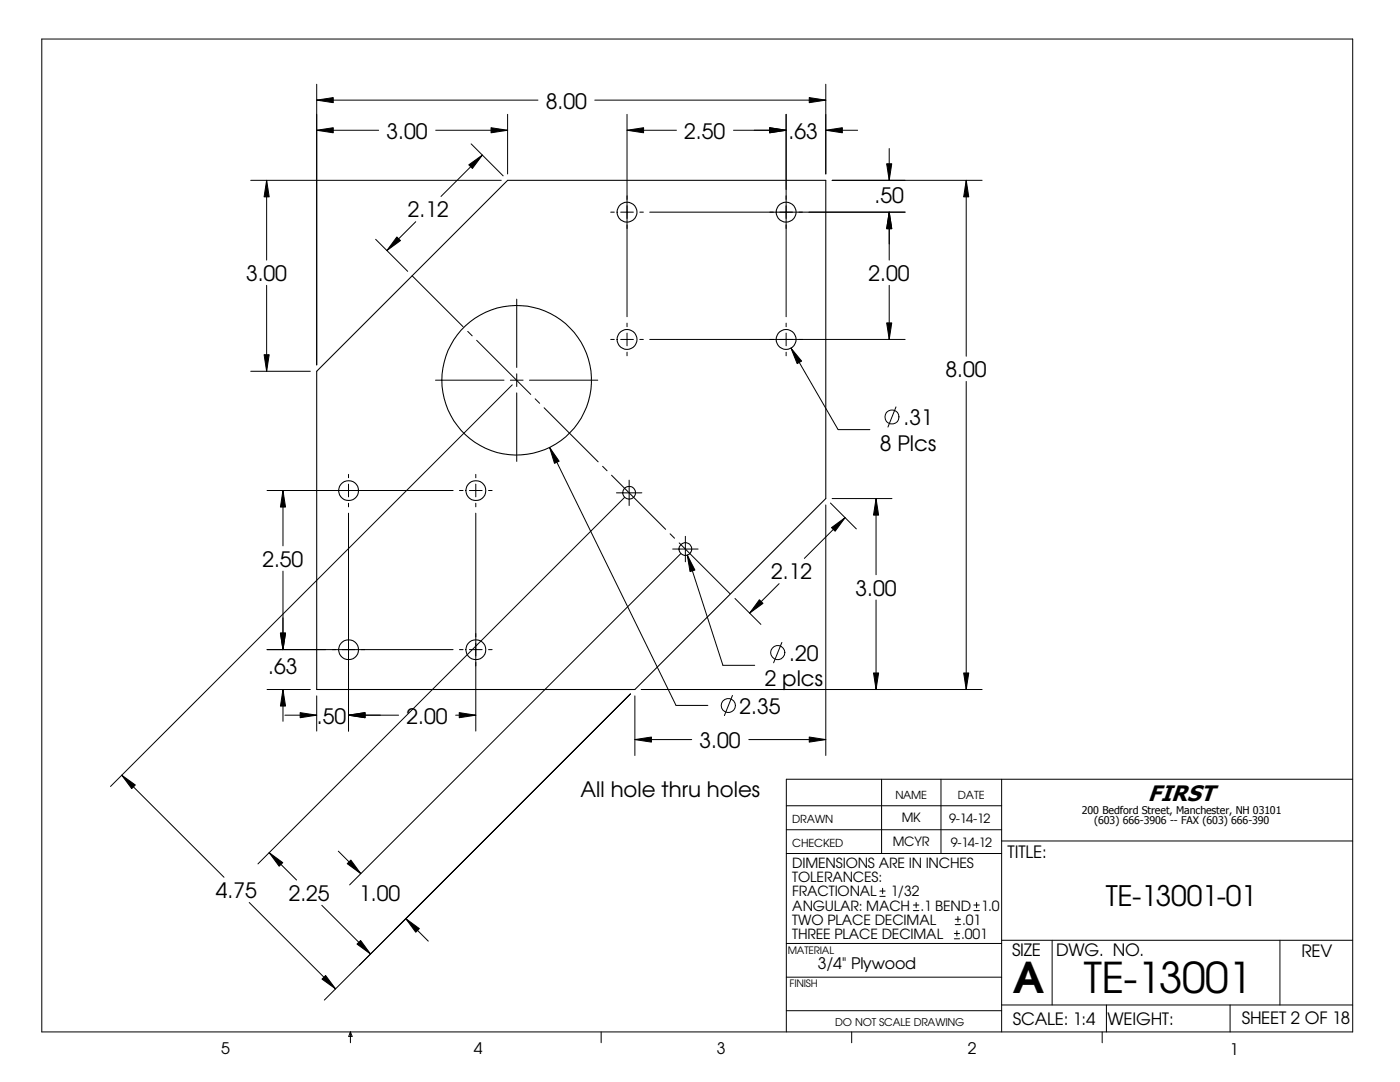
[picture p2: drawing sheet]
<svg xmlns="http://www.w3.org/2000/svg" width="279mm" height="216mm" viewBox="0 0 279 216" stroke-linecap="round" stroke-linejoin="round" font-family="sans-serif">
<g fill="none" stroke="#000" stroke-width=".2">
<path d="M8.3 7.8h261.7v198.1h-261.7zM63.2 20l3.3-.5v1zM63.2 16.8v56M63.2 20h44.2M118.7 20h46.1M161.5 19.5l3.3 .5-3.3 .5zM164.8 16.8v17.9M50 36h50M53.2 36l.5 3.3h-1zM53.2 36v15.9M63.2 26l3.3-.5v1zM63.2 26h12.4"/>
<path d="M87 26h14.3M93.6 32.9l2.7-2-2 2.7zM94 28.7l6.4 6.4M96.3 30.9l-8.3 8.3M98 25.5l3.3 .5-3.3 .5zM101.3 22.8v11.9M125.1 26l3.3-.5v1zM125.1 22.8v40.4M125.1 26h9.9M146.4 26h10.5M153.6 25.5l3.3 .5-3.3 .5zM156.9 22.8v40.4"/>
<path d="M164.8 26l3.3-.5v1zM164.8 26h6.4M166.1 36h29.9M177 32.7h1l-.5 3.3zM177.5 29.6v6.4M192.8 36l.5 3.3h-1zM192.8 36v35.1M53.2 56.9v17.2M75 47.8l6.4 6.3M79.2 47.3l.7 .7-2.7 2zM82.3 55l10.1 10.2M83 44.2l-5.8 5.8"/>
<path d="M103.1 59.7v13.6M121.9 42.3h.7M123.9 42.3h2.5M127.7 42.3h.7M129.7 42.3h50.9M177.5 42.3l.5 3.3h-1zM177.5 42.3v9.6M177.5 56.9v10.8M50 74.1h11.9M52.7 70.8h1l-.5 3.3zM86.9 75.9h13.7M93.3 66.1l.9 .9"/>
<path d="M95.1 67.9l10.8 10.8M101.9 75.9h2.5M102.2 76.8l-80.1 80.1M103.1 74.6v2.5M103.1 78.4v13.7M105.7 75.9h13.6M106.8 79.6l.9 .9M121.9 67.7h.7M123.9 67.7h2.5M125.1 64.5v.7M125.1 66.5v2.5M125.1 70.3v.7"/>
<path d="M127.7 67.7h.7M129.7 67.7h50.9M156.9 64.5v.7M156.9 66.5v2.5M156.9 70.3v.7M157.9 69.5l2.1 2.6-.9 .5zM157.9 69.5l9.4 16.2h6.3M177 64.4h1l-.5 3.3zM192.8 76.1v61.5M53.3 97.9h37.1M56.5 97.9l.5 3.3h-1zM56.5 97.9v11"/>
<path d="M69.6 94.7v.6M69.6 96.6v2.5M91.7 97.9h.7M93.7 97.9h2.5M95 94.7v.6M95 96.6v2.5M97.5 97.9h.7M108.6 81.4l10.8 10.8M109.7 89.3l1.9 2.7-.9 .5zM109.7 89.3l25.2 51.5h6.4M120.3 93l.9 .9M122 94.8l10.8 10.8"/>
<path d="M123 98.3h5.1M124.7 99.2l-73.2 73.2M125.6 95.8v5.1M166.1 99.5h11.9M174.8 99.5l.5 3.3h-1zM174.8 99.5v15.2M178.8 81.2l-1.6 4M56.5 114v15.6M69.6 100.4v.7M69.6 102.4v43.5M95 100.4v.7M95 102.4v43.5"/>
<path d="M133.7 106.5l.9 .9M134.2 109.6h5.1M135.6 108.3l10.1 10.2M135.9 110.4l-66.1 66.2M136.8 107v5.1M137.2 110.7l1.5 3-1 .3zM137.2 110.7l7.1 22.1h6.3M146.7 119.4l5.1 5.2M151.6 119.7l.7 .7-2.7 1.9zM155.5 116.5l-5.9 5.8M164.8 100.8v49.9M165.7 100.4l5.2 5.1"/>
<path d="M165.9 105.3l2.8-2-2 2.7zM168.7 103.3l-8.2 8.1M174.8 119.7v17.9M53.3 129.6h37.1M53.3 137.6h8.6M56 126.3h1l-.5 3.3zM56.5 137.6l.5 3.3h-1zM56.5 137.6v6.3M63.2 138.9v7M91.7 129.6h.7M93.7 129.6h2.5M97.5 129.6h.7"/>
<path d="M126.7 138.9v11.8M128 137.6h68M146.2 138.8l-1.6 4M156 128.2l-1.6 4M174.3 134.3h1l-.5 3.3zM192.3 134.3h1l-.5 3.3zM24.3 154.7l2.7 1.9-.7 .8zM24.3 154.7l20.4 20.3M56.9 142.7h6.3M59.9 142.2l3.3 .5-3.3 .5zM69.6 142.7l3.3-.5v1zM69.6 142.7h9.9"/>
<path d="M90.9 142.7h4.1M91.7 142.2l3.3 .5-3.3 .5zM126.7 147.6l3.3-.5v1zM126.7 147.6h11.3M149.4 147.6h15.4M161.5 147.1l3.3 .5-3.3 .5zM175.9 155.5v14.8M187.8 155.5v14.8M199.9 155.5v50.4M270 155.5h-113.1v50.4M53.7 170.1l2.7 2-.7 .7zM53.7 170.1l5.5 5.5"/>
<path d="M67.5 169.8l4.5 4.5M69.3 172.3l.7-.7 2 2.7zM156.9 160.8h43M156.9 165.6h43M156.9 170.3h43M175.6 178.9h1.1M175.6 177.8h1.1M176.1 177.2v1.1M199.9 167.8h70.1M49.7 180.1l17.3 17.2M64.2 180.6l9.8 9.8M64.3 195.4l.7-.8 2 2.7z"/>
<path d="M71.2 188.4l.8-.7 2 2.7zM71.7 192.6l54.1-54.1-61.1 61.1M81 183.3l2.7 2-.7 .7zM81 183.3l4.5 4.5M156.9 195h43M156.9 188.3h43M182.3 181.7h1.1M182.3 180.6h1.1M182.8 180.1v1M190.5 187.3h1M190.5 186.3h1M190.6 184.5h1.1"/>
<path d="M190.6 183.4h1.1M191 185.7v1.1M191.2 182.9v1.1M194.4 181.7h1.1M194.4 180.6h1.1M194.9 180.1v1M199.9 187.6h70.1M210 187.6v12.9M255.4 187.6v12.9M69.9 205.9v2.2M69.9 205.9l.4 .9h-.7zM120 205.9v2.2"/>
<path d="M156.9 201.7h43M170 205.9v2.2M199.9 200.5h70.1M220 205.9v2.2M220.8 200.5v5.4M245.5 200.5v5.4"/>
<circle cx="178" cy="83.2" r="1.4"/>
<circle cx="155.2" cy="130.2" r="1.41"/>
<circle cx="145.4" cy="140.8" r="1.4"/>
</g>
<g fill="none" stroke="#000" stroke-width=".21">
<path d="M63.2 74.1l38.1-38.1h63.5v63.5l-38.1 38.1h-63.5z"/>
<circle cx="125.1" cy="42.3" r="1.98"/>
<circle cx="156.9" cy="42.3" r="1.98"/>
<circle cx="103.1" cy="75.9" r="14.9"/>
<circle cx="125.1" cy="67.7" r="1.98"/>
<circle cx="156.9" cy="67.7" r="1.98"/>
<circle cx="69.6" cy="97.9" r="2"/>
<circle cx="95" cy="97.9" r="2"/>
<circle cx="125.6" cy="98.3" r="1.28"/>
<circle cx="136.8" cy="109.5" r="1.28"/>
<circle cx="69.6" cy="129.7" r="2"/>
<circle cx="95" cy="129.7" r="2"/>
</g>
<g fill="#000">
<path d="M63.2 20l3.3-.5v1zM161.5 19.5l3.3 .5-3.3 .5zM53.2 36l.5 3.3h-1zM63.2 26l3.3-.5v1zM93.6 32.9l2.7-2-2 2.7zM98 25.5l3.3 .5-3.3 .5zM125.1 26l3.3-.5v1zM153.6 25.5l3.3 .5-3.3 .5zM164.8 26l3.3-.5v1zM177 32.7h1l-.5 3.3zM192.8 36l.5 3.3h-1zM79.2 47.3l.7 .7-2.7 2z"/>
<path d="M177.5 42.3l.5 3.3h-1zM52.7 70.8h1l-.5 3.3zM157.9 69.5l2.1 2.6-.9 .5zM177 64.4h1l-.5 3.3zM56.5 97.9l.5 3.3h-1zM109.7 89.3l1.9 2.7-.9 .5zM174.8 99.5l.5 3.3h-1zM137.2 110.7l1.5 3-1 .3zM165.9 105.3l2.8-2-2 2.7zM56.5 137.6l.5 3.3h-1zM56 126.3h1l-.5 3.3zM151.6 119.7l.7 .7-2.7 1.9z"/>
<path d="M174.3 134.3h1l-.5 3.3zM192.3 134.3h1l-.5 3.3zM24.3 154.7l2.7 1.9-.7 .8zM59.9 142.2l3.3 .5-3.3 .5zM69.6 142.7l3.3-.5v1zM91.7 142.2l3.3 .5-3.3 .5zM126.7 147.6l3.3-.5v1zM161.5 147.1l3.3 .5-3.3 .5zM53.7 170.1l2.7 2-.7 .7zM69.3 172.3l.7-.7 2 2.7zM64.3 195.4l.7-.8 2 2.7zM71.2 188.4l.8-.7 2 2.7z"/>
<path d="M81 183.3l2.7 2-.7 .7z"/>
</g>
<g font-size="8.5">
<text x="202.1" y="198.2">A</text>
<text x="216.3" y="198.1">TE-13001</text>
</g>
<text font-size="5.6" x="220.7" y="180.7">TE-13001-01</text>
<text font-size="4.5" x="229.1" y="159.8">FIRST</text>
<g font-size="4.2">
<text x="108.9" y="21.7">8.00</text>
<text x="77.1" y="27.6">3.00</text>
<text x="136.6" y="27.6">2.50</text>
<text x="157.4" y="27.6">.63</text>
<text x="174.5" y="40.5">.50</text>
<text x="81.4" y="43.4">2.12</text>
<text x="49.1" y="56.1">3.00</text>
<text x="173.4" y="56.1">2.00</text>
<text x="188.7" y="75.3">8.00</text>
<text x="175.6" y="89.9">8 Plcs</text>
<text x="180.3" y="84.9">.31</text>
<text x="52.4" y="113.1">2.50</text>
<text x="153.9" y="115.6">2.12</text>
<text x="170.7" y="118.9">3.00</text>
<text x="157.5" y="131.9">.20</text>
<text x="53.5" y="134.4">.63</text>
<text x="152.6" y="136.9">2 plcs</text>
<text x="147.6" y="142.5">2.35</text>
<text x="63.2" y="144.4">.50</text>
<text x="81.2" y="144.4">2.00</text>
<text x="139.6" y="149.3">3.00</text>
<text x="115.9" y="159">All hole thru holes</text>
<text x="43.1" y="179.2">4.75</text>
<text x="57.6" y="179.8">2.25</text>
<text x="71.7" y="179.8">1.00</text>
</g>
<g font-size="3.4">
<text x="201.1" y="171.2">TITLE:</text>
<text x="202" y="190.8">SIZE</text>
<text x="210.8" y="190.8">DWG. NO.</text>
<text x="259.8" y="191">REV</text>
<text x="202.1" y="204.4">SCALE: 1:4</text>
<text x="221" y="204.5">WEIGHT:</text>
<text x="247.8" y="204.4">SHEET 2 OF 18</text>
</g>
<g font-size="3.2">
<text x="163.2" y="193.4">3/4&quot; Plywood</text>
<text x="44.2" y="210.4">5</text>
<text x="94.6" y="210.3">4</text>
<text x="143" y="210.4">3</text>
<text x="193.2" y="210.4">2</text>
<text x="245.4" y="210.6">1</text>
</g>
<g font-size="2.8">
<text x="158.1" y="173.2">DIMENSIONS ARE IN INCHES</text>
<text x="158.1" y="176.1">TOLERANCES:</text>
<text x="158.1" y="178.9">FRACTIONAL</text>
<text x="177.8" y="178.9">1/32</text>
<text x="158.1" y="181.7">ANGULAR: MACH</text>
<text x="158.1" y="184.5">TWO PLACE DECIMAL</text>
<text x="183.7" y="181.7">.1 BEND</text>
<text x="192" y="184.5">.01</text>
<text x="195.8" y="181.7">1.0</text>
<text x="158.1" y="187.3">THREE PLACE DECIMAL</text>
<text x="191.9" y="187.3">.001</text>
</g>
<g font-size="2.5">
<text x="180" y="164">MK</text>
<text x="189.4" y="164.2">9-14-12</text>
<text x="178.2" y="168.8">MCYR</text>
<text x="189.7" y="169">9-14-12</text>
</g>
<g font-size="2.2">
<text x="178.7" y="159.4">NAME</text>
<text x="191.2" y="159.4">DATE</text>
<text x="158.1" y="164.2">DRAWN</text>
<text x="158.1" y="169.1">CHECKED</text>
</g>
<g font-size="2.1">
<text x="215.9" y="162.3">200 Bedford Street, Manchester, NH 03101</text>
<text x="218.4" y="164.5">(603) 666-3906 -- FAX (603) 666-390</text>
<text x="166.7" y="204.8">DO NOT SCALE DRAWING</text>
</g>
<g font-size="2">
<text x="157.2" y="190.3">MATERIAL</text>
<text x="157.6" y="196.9">FINISH</text>
</g>
</svg>
